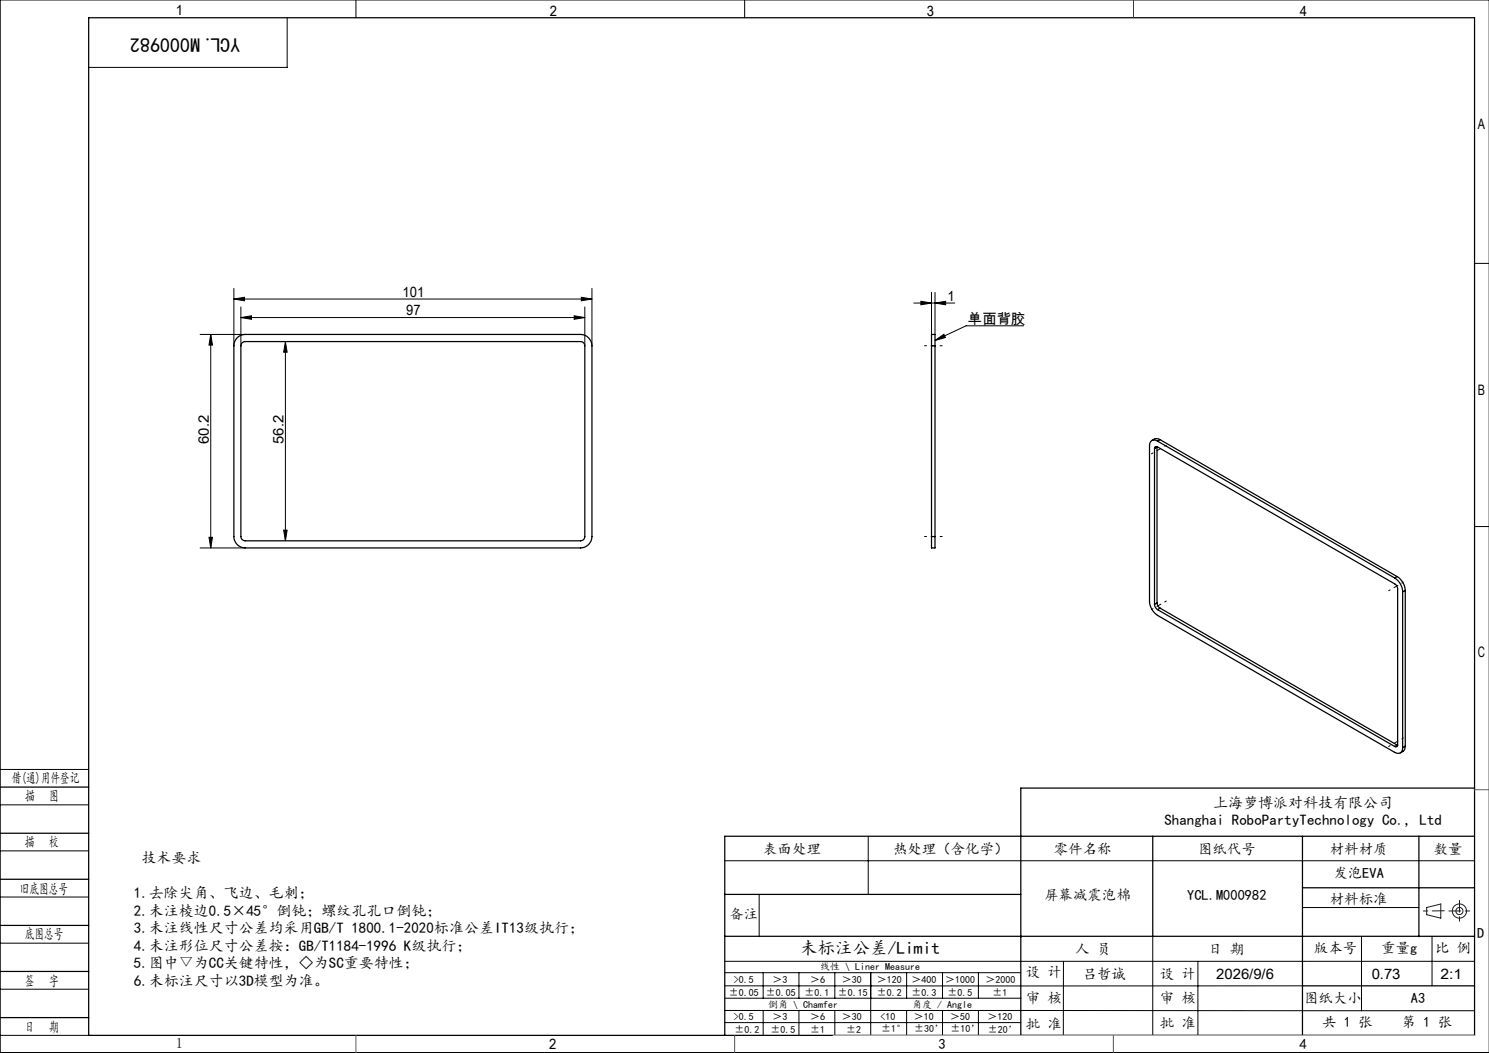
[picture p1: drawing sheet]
<svg xmlns="http://www.w3.org/2000/svg" width="420mm" height="297mm" viewBox="0 0 420 297" stroke-linecap="round" stroke-linejoin="round" font-family="sans-serif">
<g fill="none" stroke="#000" stroke-width=".28">
<path d="M100.4 0v5M210 0v5M420 0h-419.9v297h419.9M81 5v14h-56M415.9 74.3h4.1M56.4 94.3h12.7M59.4 94.3v60.2M59.4 94.3l.5 3h-1zM66 84.3l3-.4v.9zM66 81.3v16.2M66 84.3h101M67.9 89.6l3-.5v1z"/>
<path d="M67.9 86.6v10.9M67.9 89.6h97.1M80.5 96.3l.5 3h-1zM80.5 96.3v56.2M162 89.1l3 .5-3 .5zM164 83.9l3 .4-3 .5zM165 86.6v10.9M167 81.3v16.2M257.7 85.5h11.6M259.8 85l2.9 .5-2.9 .5zM262.7 82.5v11.8M263.7 96l2.5-1.7 .5 .9z"/>
<path d="M263.7 85.5l3-.5v1zM263.7 82.5v11.8M288.7 91.9h-16.2l-8.8 4.1M56.4 154.5h12.7M58.9 151.5h1l-.5 3zM80 149.5h1l-.5 3zM415.9 148.5h4.1M0 217h25M0 227h25M0 240h25M244.9 236v16.3M0 253h25"/>
<path d="M204.4 242.8h211.5M214.1 252.4v11.8M367.4 256h32.8M0 266h25M0 279h25M204.4 271.1h211.5M204.4 278.1h163M204.4 274.4h83.5M215.3 274.4v7.1M225.4 274.4v7.1M235.5 274.4v7.1M245.6 274.4v17.6"/>
<path d="M255.7 274.4v7.1M265.9 274.4v7.1M276 274.4v7.1M300 271.1l-.1 21M325.2 264.1v27.9M337.9 271.1v20.9M384 264.2v20.9M403.9 264.1v14M0 292h25M204.4 285l211.5 .1M204.4 288.4h83.5M204.5 281.5h83.5"/>
<path d="M215.3 285v7M225.4 285v7M235.5 285v7M255.7 285v7M265.9 285v7M276 285v7M287.9 292h128"/>
</g>
<g fill="none" stroke="#191924" stroke-width=".28">
<path d="M402.4 256l4-1v4l-4-1z"/>
<circle cx="411.7" cy="257" r="1"/>
<circle cx="411.7" cy="257" r="2"/>
</g>
<path d="M324.8 128l4.2-2.4M324.8 171.9l4.2-2.4M391.7 166.6l4.2-2.4M391.7 210.6l4.2-2.5" fill="none" stroke="#000" stroke-width=".28" stroke-dasharray="30.5 1.3 1.3 1.3" stroke-dashoffset="30"/>
<path d="M265.8 97.5h-5M265.8 151.3h-5" fill="none" stroke="#000" stroke-width=".28" stroke-dasharray="30.5 1.3 1.3 1.3" stroke-dashoffset="29.9"/>
<g fill="none" stroke="#000" stroke-width=".35">
<path d="M25 5h390.9v287h-390.9zM66.9 95.3a3.3 3.3 0 0 1 2.2-1h94.7a3.3 3.3 0 0 1 3.2 3.2v53.8a3.3 3.3 0 0 1-3.2 3.2h-94.7a3.2 3.2 0 0 1-3.1-3.2v-53.8a3.3 3.3 0 0 1 .9-2.2zM68.3 96.7l.8-.4h94.7a1.2 1.2 0 0 1 1.2 1.2v53.8a1.2 1.2 0 0 1-1.2 1.2h-94.7a1.2 1.2 0 0 1-1.2-1.2v-53.8zM262.7 97.5v-3.2h1v3.2M262.7 97.5h1M262.7 97.5v53.8M263.7 97.5v53.8M325.6 126.5a.51 .51 0 0 1 .3-.5 .51 .51 0 0 1 .6 0l67.2 38.9 .5 1v44.2a.51 .51 0 0 1-.2 .5 .51 .51 0 0 1-.6-.1M325.6 126.5v44M326.4 126.1l-.8 .4M326.4 126v44.1M326.5 124.4a1.37 1.37 0 0 0-1.6-.1 1.37 1.37 0 0 0-.7 1.4v43.9a5.1 5.1 0 0 0 2.3 4l66.9 38.6a1.38 1.38 0 0 0 1.6 .1 1.38 1.38 0 0 0 .6-1.4"/>
<path d="M326.5 124.4l66.9 38.6M327.2 124l-.4-.2a1.84 1.84 0 0 0-1.9 .4M327.2 124l-.7 .4M327.2 124l66.9 38.6M262.7 151.3v3.2h1v-3.2M262.7 151.3h1M325.6 170.5l.3 .8 .6 .6M326.4 170.1l.2 .8 .6 .6M326.4 170.1l-.8 .4M326.5 171.9l66.9 38.6M327.2 171.5l-.7 .4M327.2 171.5l66.9 38.6"/>
<path d="M393.4 163a4.8 4.8 0 0 1 2.2 3.9M394.1 162.6a5 5 0 0 1 2.3 3.9M394.1 162.6l-.7 .4M395.6 166.9v44M396.4 166.5l-.8 .4M396.4 166.5v44M394.1 210.1l-.7 .4M394.1 210.1l.1 .1M396.4 210.5a1.78 1.78 0 0 1-1.4 1.8M396.4 210.5l-.8 .4M0 222h25M0 235h25"/>
<path d="M325.2 235.9v28.2M367.4 235.9v56.1M400.2 235.9v28.3M415.9 235.9h-211.5v56.1M415.9 222.3h-128v69.7M0 248h25M204.4 252.3h83.5M367.4 250.4h48.5M0 261h25M0 274h25M204.4 264.1h211.5M367.4 278.1h48.5"/>
<path d="M0 287h25"/>
</g>
<path d="M407.4 256.9l-5.9 .1M408.7 256.9h6M411.7 253.9v6" fill="none" stroke="#191924" stroke-width=".28" stroke-dasharray="6.3 1.3 1.3 1.3" stroke-dashoffset="3"/>
<path d="M235 292h180.9" fill="none" stroke="#c0c0c0" stroke-width=".28"/>
<path d="M319.7 0v5M415.9 222.7h4.1M100.4 292v5M207.2 292v5M314 292v5" fill="none" stroke="#00f" stroke-width=".28"/>
<path d="M406.4 255h.1" fill="none" stroke="#0ff" stroke-width=".28"/>
<g fill="#000">
<path d="M263.7 96l2.5-1.7 .5 .9z"/>
<path d="M59.4 94.3l.5 3h-1zM58.9 151.5h1l-.5 3z"/>
<path d="M66 84.3l3-.4v.9zM164 83.9l3 .4-3 .5zM67.9 89.6l3-.5v1zM162 89.1l3 .5-3 .5zM259.8 85l2.9 .5-2.9 .5zM263.7 85.5l3-.5v1z"/>
<path d="M80.5 96.3l.5 3h-1zM80 149.5h1l-.5 3z"/>
</g>
<text font-size="5.6" x="67.7" y="10.6" transform="rotate(-180 67.7 10.6)">YCL.M000982</text>
<text font-size="4.9" x="225.7" y="269">未标注公差/Limit</text>
<g font-size="4.2">
<text x="342.2" y="227.9">上海萝博派对科技有限公司</text>
<text x="328.5" y="232.8">Shanghai RoboPartyTechnology Co., Ltd</text>
<text x="39.9" y="243.5">技术要求</text>
<text x="37.8" y="253.4">1.去除尖角、飞边、毛刺；</text>
<text x="37.8" y="258.3">2.未注棱边0.5×45°倒钝；螺纹孔孔口倒钝；</text>
<text x="37.8" y="263.2">3.未注线性尺寸公差均采用GB/T 1800.1-2020标准公差IT13级执行；</text>
<text x="37.8" y="268.2">4.未注形位尺寸公差按：GB/T1184-1996 K级执行；</text>
<text x="37.8" y="273.1">5.图中▽为CC关键特性，◇为SC重要特性；</text>
<text x="37.8" y="278">6.未标注尺寸以3D模型为准。</text>
</g>
<g font-size="4.1">
<text x="49.6" y="4.3">1</text>
<text x="155.1" y="4.6">2</text>
<text x="261.4" y="4.6">3</text>
<text x="366.6" y="4.6">4</text>
<text x="416.9" y="36.3">A</text>
<text x="113.6" y="83.7">101</text>
<text x="114.6" y="89">97</text>
<text x="267.3" y="84.9">1</text>
<text x="273" y="91.3">单面背胶</text>
<text x="416.9" y="111.3">B</text>
<text x="58.9" y="125.2" transform="rotate(-90 58.9 125.2)">60.2</text>
<text x="79.9" y="125.2" transform="rotate(-90 79.9 125.2)">56.2</text>
<text x="416.9" y="185.3">C</text>
<text x="3.3" y="220.9">借(通)用件登记</text>
<text x="7.1" y="226">描</text>
<text x="13.9" y="226">图</text>
<text x="7" y="238.9">描</text>
<text x="13.8" y="238.9">校</text>
<text x="215.3" y="240.8">表面处理</text>
<text x="251.9" y="240.8">热处理（含化学）</text>
<text x="297.3" y="240.8">零件名称</text>
<text x="337.9" y="240.8">图纸代号</text>
<text x="375.1" y="240.8">材料材质</text>
<text x="404.4" y="240.8">数量</text>
<text x="376.1" y="247.7">发泡EVA</text>
<text x="5.6" y="252">旧底图总号</text>
<text x="294.5" y="253.7">屏幕减震泡棉</text>
<text x="334.9" y="253.7">YCL.M000982</text>
<text x="375.1" y="254.9">材料标准</text>
<text x="205.7" y="259.3">备注</text>
<text x="7" y="265">底图总号</text>
<text x="303.3" y="269">人 员</text>
<text x="340.8" y="269">日 期</text>
<text x="370.6" y="268.7">版本号</text>
<text x="389.6" y="268.7">重量g</text>
<text x="404.8" y="268.7">比 例</text>
<text x="416.7" y="264.6">D</text>
<text x="289.3" y="275.5">设 计</text>
<text x="7" y="278">签</text>
<text x="13.8" y="278">字</text>
<text x="305.4" y="276">吕哲诚</text>
<text x="327.2" y="276">设 计</text>
<text x="343.1" y="276">2026/9/6</text>
<text x="386.9" y="276">0.73</text>
<text x="406.3" y="276">2:1</text>
<text x="289.3" y="283">审 核</text>
<text x="327.2" y="282.9">审 核</text>
<text x="367.8" y="282.9">图纸大小</text>
<text x="397.9" y="283">A3</text>
<text x="7" y="291">日</text>
<text x="13.8" y="291">期</text>
<text x="289.3" y="290.1">批 准</text>
<text x="327.2" y="290">批 准</text>
<text x="373" y="289.8">共 1 张</text>
<text x="395.4" y="289.8">第 1 张</text>
<text x="49.6" y="295.6">1</text>
<text x="154.9" y="296">2</text>
<text x="264.7" y="296">3</text>
<text x="366.6" y="296">4</text>
</g>
<g font-size="2.8">
<text x="231.3" y="273.6">线性 \ Liner Measure</text>
<text x="205.6" y="280.8">±0.05</text>
<text x="207" y="277.2">&gt;0.5</text>
<text x="216" y="280.8">±0.05</text>
<text x="217.9" y="277.2">＞3</text>
<text x="227" y="280.8">±0.1</text>
<text x="228.5" y="277.2">＞6</text>
<text x="236.3" y="280.8">±0.15</text>
<text x="237.5" y="277.2">＞30</text>
<text x="247.4" y="277.2">＞120</text>
<text x="247.4" y="280.8">±0.2</text>
<text x="257.1" y="277.2">＞400</text>
<text x="257.1" y="280.8">±0.3</text>
<text x="266.6" y="277.2">＞1000</text>
<text x="267.3" y="280.8">±0.5</text>
<text x="278" y="277.2">＞2000</text>
<text x="279.9" y="280.8">±1</text>
<text x="207" y="287.8">&gt;0.5</text>
<text x="216.6" y="284.3">倒角 \ Chamfer</text>
<text x="217.9" y="287.8">＞3</text>
<text x="228.5" y="287.8">＞6</text>
<text x="237.5" y="287.8">＞30</text>
<text x="248.4" y="287.8">&lt;10</text>
<text x="257.3" y="284.3">角度 / Angle</text>
<text x="257.8" y="287.8">＞10</text>
<text x="268" y="287.8">＞50</text>
<text x="278.5" y="287.8">＞120</text>
<text x="207.1" y="291.3">±0.2</text>
<text x="217.3" y="291.3">±0.5</text>
<text x="228.5" y="291.3">±1</text>
<text x="238.7" y="291.3">±2</text>
<text x="248.6" y="291.1">±1°</text>
<text x="257.8" y="291.1">±30’</text>
<text x="268.1" y="291.1">±10’</text>
<text x="278.6" y="291.2">±20’</text>
</g>
</svg>
